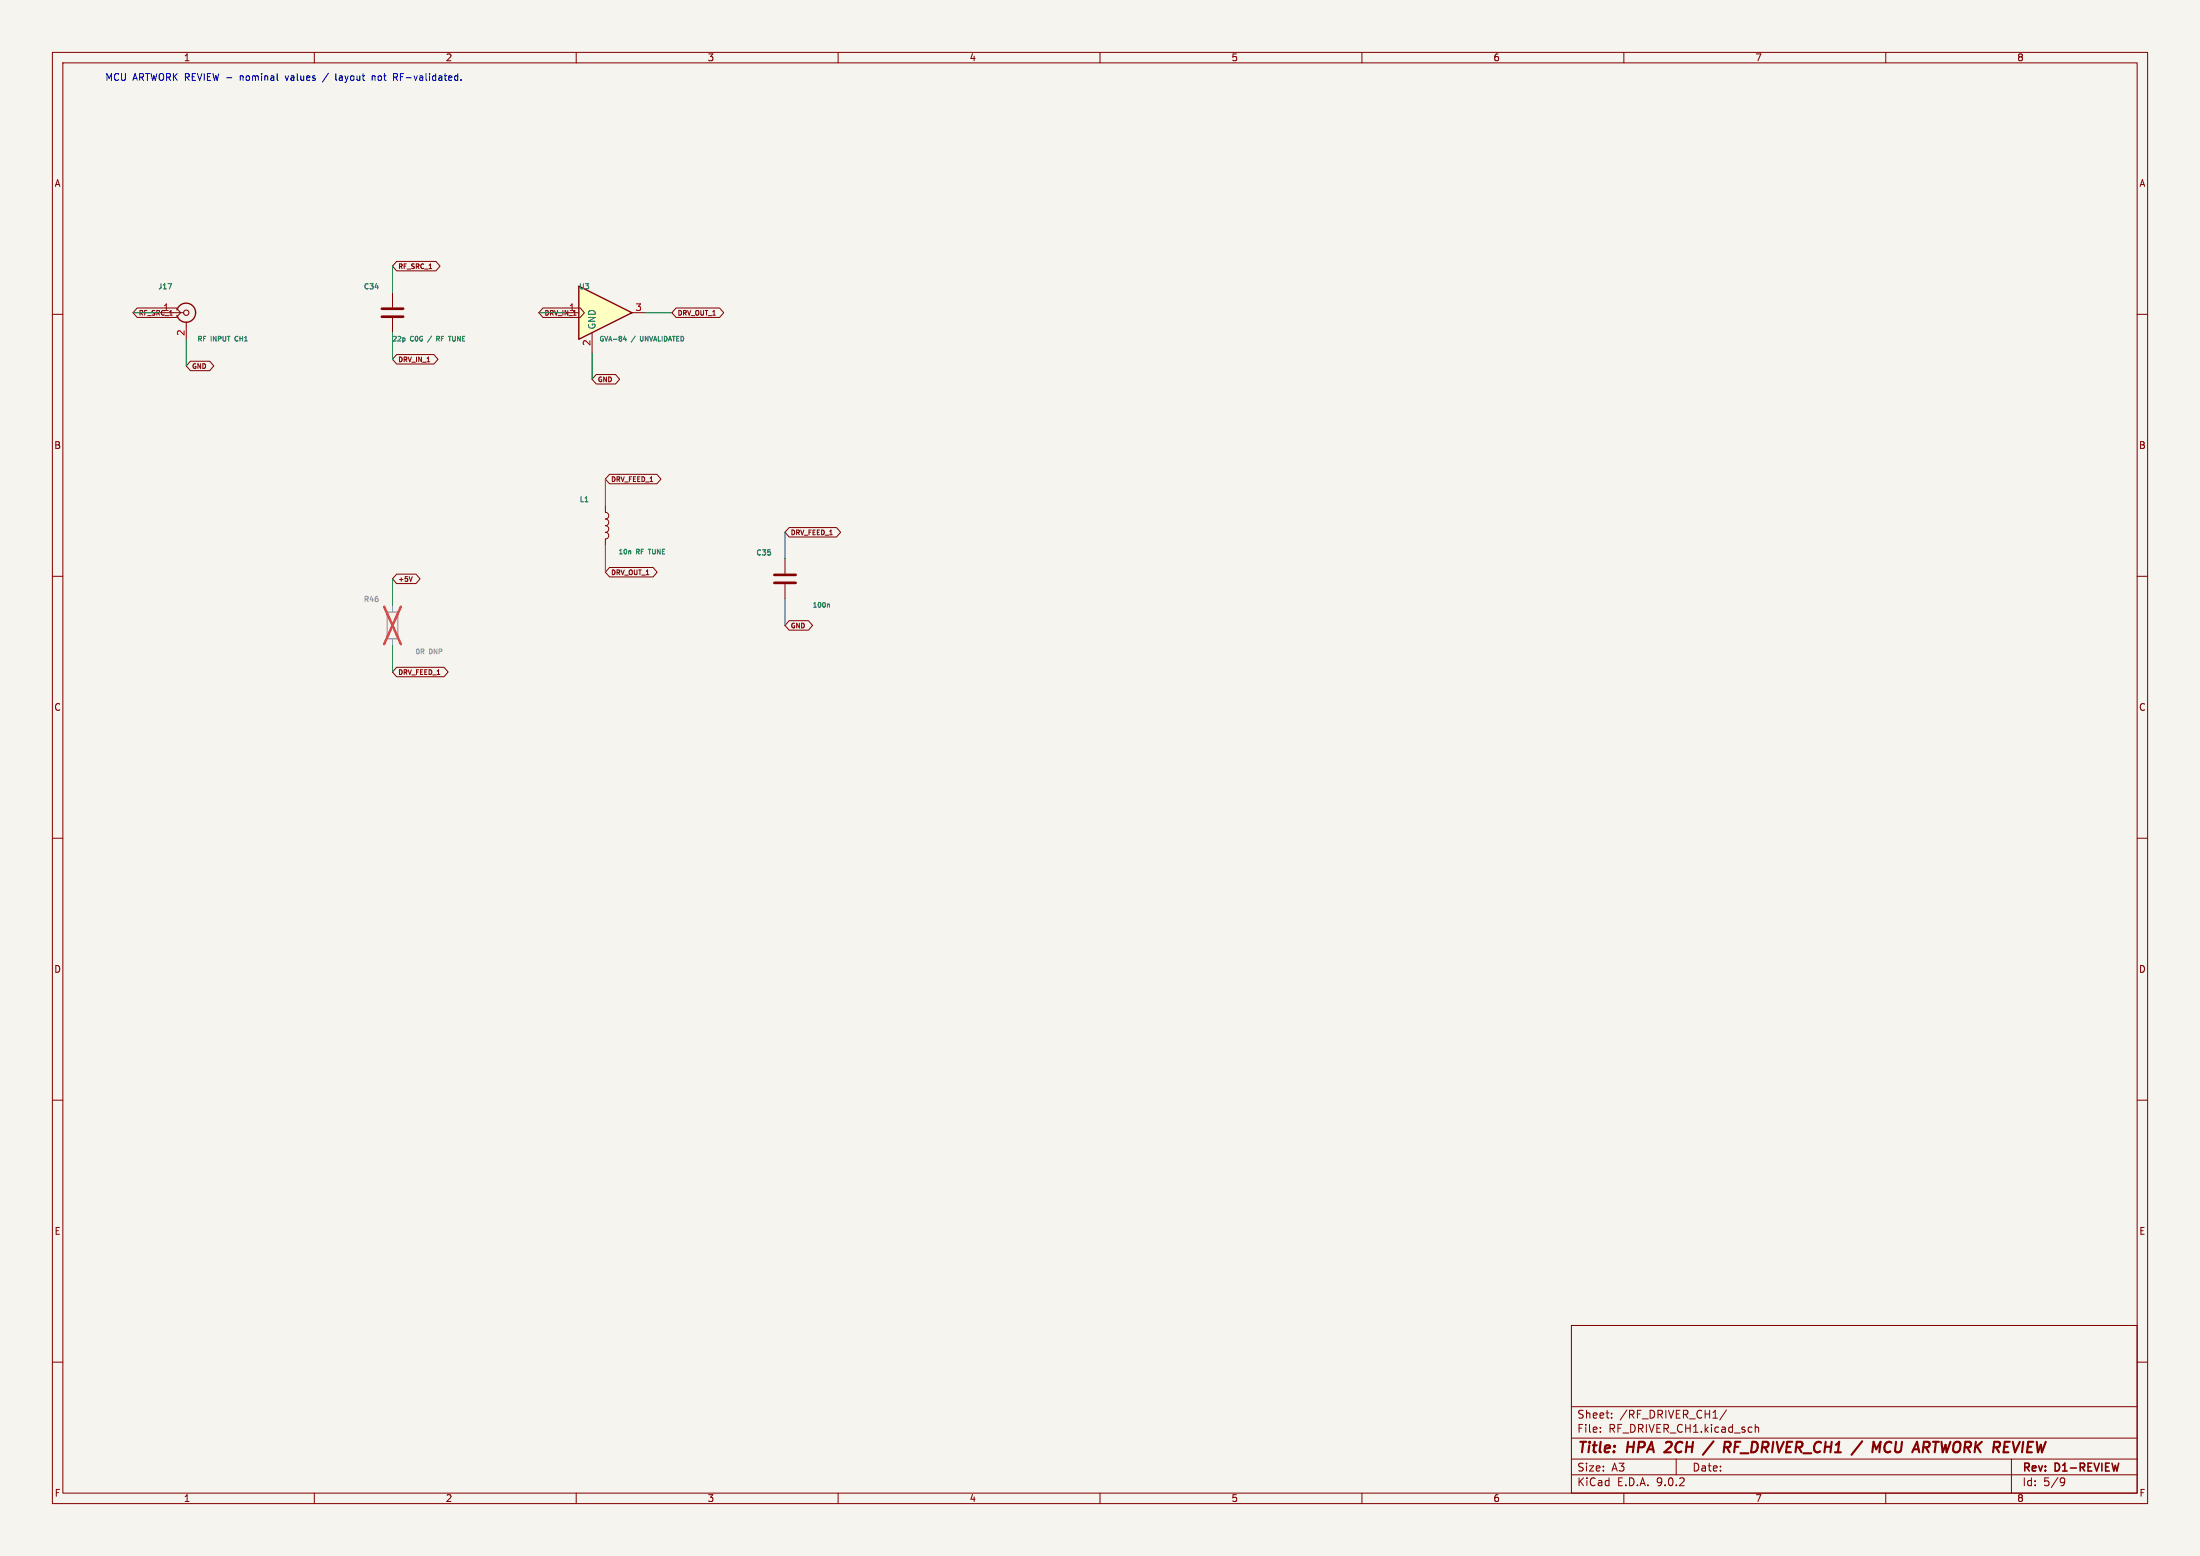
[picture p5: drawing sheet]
(kicad_sch (version 20250114) (generator "eeschema") (paper "A3") (title_block (title "HPA 2CH / RF_DRIVER_CH1 / MCU ARTWORK REVIEW") (rev "D1-REVIEW")) (lib_symbols
(symbol "Connector:Conn_Coaxial" (pin_names (offset 1.016) (hide yes)) (exclude_from_sim no) (in_bom yes) (on_board yes) (property "Reference" "J" (at 0.254 3.048 0) (effects (font (size 1.27 1.27)))) (property "Value" "Conn_Coaxial" (at 2.921 0 90) (effects (font (size 1.27 1.27)))) (property "Footprint" "" (at 0 0 0) (effects (font (size 1.27 1.27)) (hide yes))) (property "Datasheet" "~" (at 0 0 0) (effects (font (size 1.27 1.27)) (hide yes))) (property "Description" "coaxial connector (BNC, SMA, SMB, SMC, Cinch/RCA, LEMO, ...)" (at 0 0 0) (effects (font (size 1.27 1.27)) (hide yes))) (property "ki_keywords" "BNC SMA SMB SMC LEMO coaxial connector CINCH RCA MCX MMCX U.FL UMRF" (at 0 0 0) (effects (font (size 1.27 1.27)) (hide yes))) (property "ki_fp_filters" "*BNC* *SMA* *SMB* *SMC* *Cinch* *LEMO* *UMRF* *MCX* *U.FL*" (at 0 0 0) (effects (font (size 1.27 1.27)) (hide yes))) (symbol "Conn_Coaxial_0_1" (polyline (pts (xy -2.54 0) (xy -0.508 0)) (stroke (width 0) (type default)) (fill (type none))) (arc (start 1.778 0) (mid 0.222 -1.8079) (end -1.778 -0.508) (stroke (width 0.254) (type default)) (fill (type none))) (arc (start -1.778 0.508) (mid 0.2221 1.8084) (end 1.778 0) (stroke (width 0.254) (type default)) (fill (type none))) (circle (center 0 0) (radius 0.508) (stroke (width 0.2032) (type default)) (fill (type none))) (polyline (pts (xy 0 -2.54) (xy 0 -1.778)) (stroke (width 0) (type default)) (fill (type none)))) (symbol "Conn_Coaxial_1_1" (pin passive line (at -5.08 0 0) (length 2.54) (name "In" (effects (font (size 1.27 1.27)))) (number "1" (effects (font (size 1.27 1.27))))) (pin passive line (at 0 -5.08 90) (length 2.54) (name "Ext" (effects (font (size 1.27 1.27)))) (number "2" (effects (font (size 1.27 1.27)))))) (embedded_fonts no))
(symbol "Device:C" (pin_numbers (hide yes)) (pin_names (offset 0.254)) (exclude_from_sim no) (in_bom yes) (on_board yes) (property "Reference" "C" (at 0.635 2.54 0) (effects (font (size 1.27 1.27)) (justify left))) (property "Value" "C" (at 0.635 -2.54 0) (effects (font (size 1.27 1.27)) (justify left))) (property "Footprint" "" (at 0.9652 -3.81 0) (effects (font (size 1.27 1.27)) (hide yes))) (property "Datasheet" "~" (at 0 0 0) (effects (font (size 1.27 1.27)) (hide yes))) (property "Description" "Unpolarized capacitor" (at 0 0 0) (effects (font (size 1.27 1.27)) (hide yes))) (property "ki_keywords" "cap capacitor" (at 0 0 0) (effects (font (size 1.27 1.27)) (hide yes))) (property "ki_fp_filters" "C_*" (at 0 0 0) (effects (font (size 1.27 1.27)) (hide yes))) (symbol "C_0_1" (polyline (pts (xy -2.032 0.762) (xy 2.032 0.762)) (stroke (width 0.508) (type default)) (fill (type none))) (polyline (pts (xy -2.032 -0.762) (xy 2.032 -0.762)) (stroke (width 0.508) (type default)) (fill (type none)))) (symbol "C_1_1" (pin passive line (at 0 3.81 270) (length 2.794) (name "~" (effects (font (size 1.27 1.27)))) (number "1" (effects (font (size 1.27 1.27))))) (pin passive line (at 0 -3.81 90) (length 2.794) (name "~" (effects (font (size 1.27 1.27)))) (number "2" (effects (font (size 1.27 1.27)))))) (embedded_fonts no))
(symbol "RF_Amplifier:GVA-84" (property "Reference" "U" (at -1.27 7.62 0) (effects (font (size 1.27 1.27)))) (property "Value" "GVA-84" (at 2.54 5.08 0) (effects (font (size 1.27 1.27)))) (property "Footprint" "Package_TO_SOT_SMD:SOT-89-3" (at 1.27 10.16 0) (effects (font (size 1.27 1.27)) (hide yes))) (property "Datasheet" "https://www.minicircuits.com/pdfs/GVA-84+.pdf" (at 0 0 0) (effects (font (size 1.27 1.27)) (hide yes))) (property "Description" "DC-7000MHz +16dB Gain Block, SOT-89" (at 0 0 0) (effects (font (size 1.27 1.27)) (hide yes))) (property "ki_keywords" "RF amplifier" (at 0 0 0) (effects (font (size 1.27 1.27)) (hide yes))) (property "ki_fp_filters" "SOT?89*" (at 0 0 0) (effects (font (size 1.27 1.27)) (hide yes))) (exclude_from_sim no) (in_bom yes) (on_board yes) (embedded_fonts no) (symbol "GVA-84_0_1" (polyline (pts (xy 5.08 0) (xy -5.08 5.08) (xy -5.08 -5.08) (xy 5.08 0)) (stroke (width 0.254) (type default)) (fill (type background)))) (symbol "GVA-84_1_1" (pin input line (at -7.62 0 0) (length 2.54) (name "~" (effects (font (size 1.27 1.27)))) (number "1" (effects (font (size 1.27 1.27))))) (pin power_in line (at -2.54 -7.62 90) (length 3.81) (name "GND" (effects (font (size 1.27 1.27)))) (number "2" (effects (font (size 1.27 1.27))))) (pin output line (at 7.62 0 180) (length 2.54) (name "~" (effects (font (size 1.27 1.27)))) (number "3" (effects (font (size 1.27 1.27)))))))
(symbol "Device:L" (pin_numbers (hide yes)) (pin_names (offset 1.016) (hide yes)) (exclude_from_sim no) (in_bom yes) (on_board yes) (property "Reference" "L" (at -1.27 0 90) (effects (font (size 1.27 1.27)))) (property "Value" "L" (at 1.905 0 90) (effects (font (size 1.27 1.27)))) (property "Footprint" "" (at 0 0 0) (effects (font (size 1.27 1.27)) (hide yes))) (property "Datasheet" "~" (at 0 0 0) (effects (font (size 1.27 1.27)) (hide yes))) (property "Description" "Inductor" (at 0 0 0) (effects (font (size 1.27 1.27)) (hide yes))) (property "ki_keywords" "inductor choke coil reactor magnetic" (at 0 0 0) (effects (font (size 1.27 1.27)) (hide yes))) (property "ki_fp_filters" "Choke_* *Coil* Inductor_* L_*" (at 0 0 0) (effects (font (size 1.27 1.27)) (hide yes))) (symbol "L_0_1" (arc (start 0 2.54) (mid 0.6323 1.905) (end 0 1.27) (stroke (width 0) (type default)) (fill (type none))) (arc (start 0 1.27) (mid 0.6323 0.635) (end 0 0) (stroke (width 0) (type default)) (fill (type none))) (arc (start 0 0) (mid 0.6323 -0.635) (end 0 -1.27) (stroke (width 0) (type default)) (fill (type none))) (arc (start 0 -1.27) (mid 0.6323 -1.905) (end 0 -2.54) (stroke (width 0) (type default)) (fill (type none)))) (symbol "L_1_1" (pin passive line (at 0 3.81 270) (length 1.27) (name "1" (effects (font (size 1.27 1.27)))) (number "1" (effects (font (size 1.27 1.27))))) (pin passive line (at 0 -3.81 90) (length 1.27) (name "2" (effects (font (size 1.27 1.27)))) (number "2" (effects (font (size 1.27 1.27)))))) (embedded_fonts no))
(symbol "Device:R" (pin_numbers (hide yes)) (pin_names (offset 0)) (exclude_from_sim no) (in_bom yes) (on_board yes) (property "Reference" "R" (at 2.032 0 90) (effects (font (size 1.27 1.27)))) (property "Value" "R" (at 0 0 90) (effects (font (size 1.27 1.27)))) (property "Footprint" "" (at -1.778 0 90) (effects (font (size 1.27 1.27)) (hide yes))) (property "Datasheet" "~" (at 0 0 0) (effects (font (size 1.27 1.27)) (hide yes))) (property "Description" "Resistor" (at 0 0 0) (effects (font (size 1.27 1.27)) (hide yes))) (property "ki_keywords" "R res resistor" (at 0 0 0) (effects (font (size 1.27 1.27)) (hide yes))) (property "ki_fp_filters" "R_*" (at 0 0 0) (effects (font (size 1.27 1.27)) (hide yes))) (symbol "R_0_1" (rectangle (start -1.016 -2.54) (end 1.016 2.54) (stroke (width 0.254) (type default)) (fill (type none)))) (symbol "R_1_1" (pin passive line (at 0 3.81 270) (length 1.27) (name "~" (effects (font (size 1.27 1.27)))) (number "1" (effects (font (size 1.27 1.27))))) (pin passive line (at 0 -3.81 90) (length 1.27) (name "~" (effects (font (size 1.27 1.27)))) (number "2" (effects (font (size 1.27 1.27)))))) (embedded_fonts no)))
(symbol (lib_id "Connector:Conn_Coaxial") (at 35.56 59.69 0) (unit 1) (in_bom yes) (on_board yes) (dnp no) (property "Reference" "J17" (at 31.560000000000002 54.69 0) (effects (font (size 1 1)))) (property "Value" "RF INPUT CH1" (at 42.56 64.69 0) (effects (font (size .9 .9)))) (property "Footprint" "Connector_Coaxial:SMA_Amphenol_132134_Vertical" (at 35.56 59.69 0) (effects (font (size 1 1)) (hide yes))) (pin "1") (pin "2"))
(wire (pts (xy 30.48 59.69) (xy 25.4 59.69)) (stroke (width 0) (type default)))
(global_label "RF_SRC_1" (shape bidirectional) (at 25.4 59.69 0) (effects (font (size .9 .9)) (justify left)))
(wire (pts (xy 35.56 64.77) (xy 35.56 69.85)) (stroke (width 0) (type default)))
(global_label "GND" (shape bidirectional) (at 35.56 69.85 0) (effects (font (size .9 .9)) (justify left)))
(symbol (lib_id "Device:C") (at 74.93 59.69 0) (unit 1) (in_bom yes) (on_board yes) (dnp no) (property "Reference" "C34" (at 70.93 54.69 0) (effects (font (size 1 1)))) (property "Value" "22p C0G / RF TUNE" (at 81.93 64.69 0) (effects (font (size .9 .9)))) (property "Footprint" "Capacitor_SMD:C_0603_1608Metric" (at 74.93 59.69 0) (effects (font (size 1 1)) (hide yes))) (pin "1") (pin "2"))
(wire (pts (xy 74.93 55.88) (xy 74.93 50.8)) (stroke (width 0) (type default)))
(global_label "RF_SRC_1" (shape bidirectional) (at 74.93 50.8 0) (effects (font (size .9 .9)) (justify left)))
(wire (pts (xy 74.93 63.5) (xy 74.93 68.58)) (stroke (width 0) (type default)))
(global_label "DRV_IN_1" (shape bidirectional) (at 74.93 68.58 0) (effects (font (size .9 .9)) (justify left)))
(symbol (lib_id "RF_Amplifier:GVA-84") (at 115.57000000000001 59.69 0) (unit 1) (in_bom yes) (on_board yes) (dnp no) (property "Reference" "U3" (at 111.57000000000001 54.69 0) (effects (font (size 1 1)))) (property "Value" "GVA-84 / UNVALIDATED" (at 122.57000000000001 64.69 0) (effects (font (size .9 .9)))) (property "Footprint" "Package_TO_SOT_SMD:SOT-89-3" (at 115.57000000000001 59.69 0) (effects (font (size 1 1)) (hide yes))) (pin "1") (pin "2") (pin "3"))
(wire (pts (xy 107.95 59.69) (xy 102.87 59.69)) (stroke (width 0) (type default)))
(global_label "DRV_IN_1" (shape bidirectional) (at 102.87 59.69 0) (effects (font (size .9 .9)) (justify left)))
(wire (pts (xy 113.03 67.31) (xy 113.03 72.39)) (stroke (width 0) (type default)))
(global_label "GND" (shape bidirectional) (at 113.03 72.39 0) (effects (font (size .9 .9)) (justify left)))
(wire (pts (xy 123.19 59.69) (xy 128.27 59.69)) (stroke (width 0) (type default)))
(global_label "DRV_OUT_1" (shape bidirectional) (at 128.27 59.69 0) (effects (font (size .9 .9)) (justify left)))
(symbol (lib_id "Device:L") (at 115.57000000000001 100.33 0) (unit 1) (in_bom yes) (on_board yes) (dnp no) (property "Reference" "L1" (at 111.57000000000001 95.33 0) (effects (font (size 1 1)))) (property "Value" "10n RF TUNE" (at 122.57000000000001 105.33 0) (effects (font (size .9 .9)))) (property "Footprint" "Inductor_SMD:L_0805_2012Metric" (at 115.57000000000001 100.33 0) (effects (font (size 1 1)) (hide yes))) (pin "1") (pin "2"))
(wire (pts (xy 115.57 96.52) (xy 115.57 91.44)) (stroke (width 0) (type default)))
(global_label "DRV_FEED_1" (shape bidirectional) (at 115.57 91.44 0) (effects (font (size .9 .9)) (justify left)))
(wire (pts (xy 115.57 104.14) (xy 115.57 109.22)) (stroke (width 0) (type default)))
(global_label "DRV_OUT_1" (shape bidirectional) (at 115.57 109.22 0) (effects (font (size .9 .9)) (justify left)))
(symbol (lib_id "Device:R") (at 74.93 119.38 0) (unit 1) (in_bom yes) (on_board yes) (dnp yes) (property "Reference" "R46" (at 70.93 114.38 0) (effects (font (size 1 1)))) (property "Value" "0R DNP" (at 81.93 124.38 0) (effects (font (size .9 .9)))) (property "Footprint" "Resistor_SMD:R_0603_1608Metric" (at 74.93 119.38 0) (effects (font (size 1 1)) (hide yes))) (pin "1") (pin "2"))
(wire (pts (xy 74.93 115.57) (xy 74.93 110.49)) (stroke (width 0) (type default)))
(global_label "+5V" (shape bidirectional) (at 74.93 110.49 0) (effects (font (size .9 .9)) (justify left)))
(wire (pts (xy 74.93 123.19) (xy 74.93 128.27)) (stroke (width 0) (type default)))
(global_label "DRV_FEED_1" (shape bidirectional) (at 74.93 128.27 0) (effects (font (size .9 .9)) (justify left)))
(symbol (lib_id "Device:C") (at 149.86 110.49 0) (unit 1) (in_bom yes) (on_board yes) (dnp no) (property "Reference" "C35" (at 145.86 105.49 0) (effects (font (size 1 1)))) (property "Value" "100n" (at 156.86 115.49 0) (effects (font (size .9 .9)))) (property "Footprint" "Capacitor_SMD:C_0603_1608Metric" (at 149.86 110.49 0) (effects (font (size 1 1)) (hide yes))) (pin "1") (pin "2"))
(wire (pts (xy 149.86 106.68) (xy 149.86 101.6)) (stroke (width 0) (type default)))
(global_label "DRV_FEED_1" (shape bidirectional) (at 149.86 101.6 0) (effects (font (size .9 .9)) (justify left)))
(wire (pts (xy 149.86 114.3) (xy 149.86 119.38)) (stroke (width 0) (type default)))
(global_label "GND" (shape bidirectional) (at 149.86 119.38 0) (effects (font (size .9 .9)) (justify left)))
(text "MCU ARTWORK REVIEW - nominal values / layout not RF-validated." (at 20 15 0) (effects (font (size 1.3 1.3)) (justify left))))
